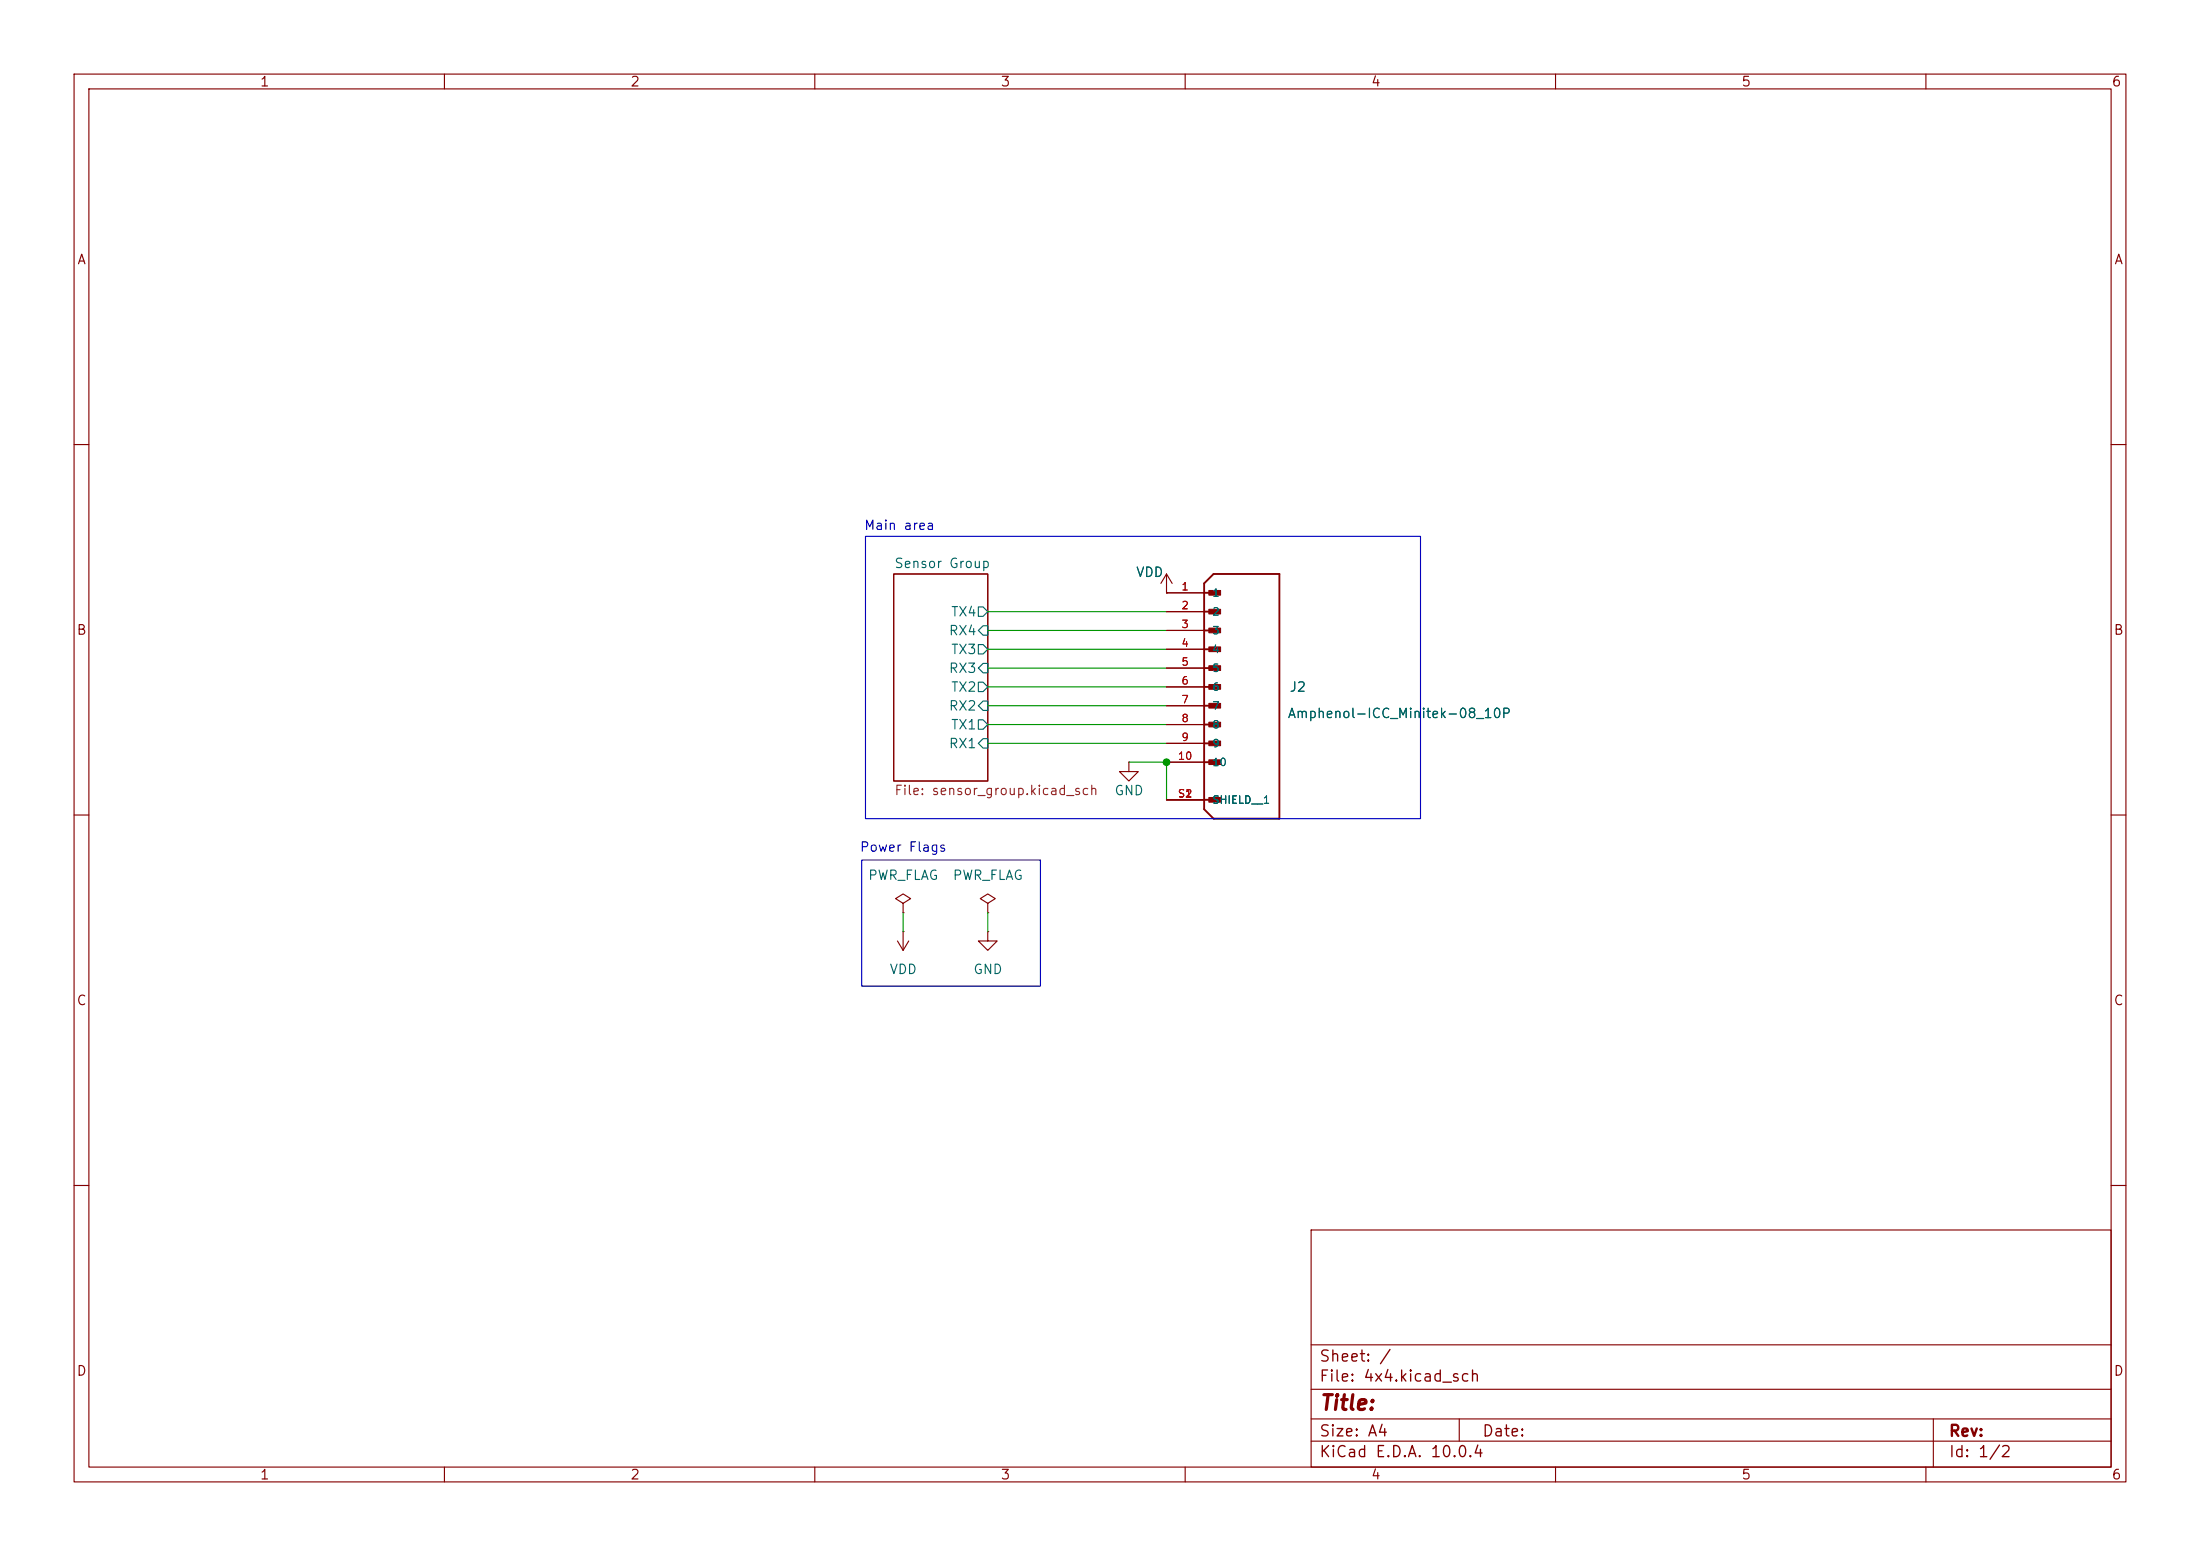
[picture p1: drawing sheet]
(kicad_sch (version 20260306) (generator "eeschema") (generator_version "10.0")

 (paper "A4")

 (lib_symbols
  (symbol "XELA-Robotics:Amphenol-ICC_Minitek-08_10P" (pin_names (offset 1.016)) (exclude_from_sim no) (in_bom yes) (on_board yes) (in_pos_files yes) (duplicate_pin_numbers_are_jumpers no)
   (property "Reference" "J" (at 0 16.51 0) (do_not_autoplace no) (show_name no) (effects (font (size 1.27 1.27)) (justify left bottom)))
   (property "Value" "Amphenol-ICC_Minitek-08_10P" (at 0 -20.32 0) (do_not_autoplace no) (show_name no) (effects (font (size 1.27 1.27)) (justify left bottom)))
   (property "Footprint" "Amphenol-ICC_Minitek-08_10P" (at 0 0 0) (do_not_autoplace no) (show_name no) (hide yes) (effects (font (size 1.27 1.27)) (justify bottom)))
   (property "Datasheet" "" (at 0 0 0) (do_not_autoplace no) (show_name no) (hide yes) (effects (font (size 1.27 1.27))))
   (property "Description" "" (at 0 0 0) (do_not_autoplace no) (show_name no) (hide yes) (effects (font (size 1.27 1.27))))
   (property "PARTREV" "B" (at 0 0 0) (do_not_autoplace no) (show_name no) (hide yes) (effects (font (size 1.27 1.27)) (justify bottom)))
   (property "MANUFACTURER" "Amphenol" (at 0 0 0) (do_not_autoplace no) (show_name no) (hide yes) (effects (font (size 1.27 1.27)) (justify bottom)))
   (property "SNAPEDA_PN" "10144041-10011LF" (at 0 0 0) (do_not_autoplace no) (show_name no) (hide yes) (effects (font (size 1.27 1.27)) (justify bottom)))
   (property "MAXIMUM_PACKAGE_HEIGHT" "1.75 mm" (at 0 0 0) (do_not_autoplace no) (show_name no) (hide yes) (effects (font (size 1.27 1.27)) (justify bottom)))
   (property "STANDARD" "Manufacturer Recommendations" (at 0 0 0) (do_not_autoplace no) (show_name no) (hide yes) (effects (font (size 1.27 1.27)) (justify bottom)))
   (symbol "Amphenol-ICC_Minitek-08_10P_0_0"
    (polyline (pts (xy 0 13.97) (xy 0 -16.51)) (stroke (width 0.254) (type default)) (fill (type none)))
    (polyline (pts (xy 0 13.97) (xy 1.27 15.24)) (stroke (width 0.254) (type default)) (fill (type none)))
    (polyline (pts (xy 0 12.7) (xy 1.905 12.7)) (stroke (width 0.254) (type default)) (fill (type none)))
    (polyline (pts (xy 0 10.16) (xy 1.905 10.16)) (stroke (width 0.254) (type default)) (fill (type none)))
    (polyline (pts (xy 0 7.62) (xy 1.905 7.62)) (stroke (width 0.254) (type default)) (fill (type none)))
    (polyline (pts (xy 0 5.08) (xy 1.905 5.08)) (stroke (width 0.254) (type default)) (fill (type none)))
    (polyline (pts (xy 0 2.54) (xy 1.905 2.54)) (stroke (width 0.254) (type default)) (fill (type none)))
    (polyline (pts (xy 0 0) (xy 1.905 0)) (stroke (width 0.254) (type default)) (fill (type none)))
    (polyline (pts (xy 0 -2.54) (xy 1.905 -2.54)) (stroke (width 0.254) (type default)) (fill (type none)))
    (polyline (pts (xy 0 -5.08) (xy 1.905 -5.08)) (stroke (width 0.254) (type default)) (fill (type none)))
    (polyline (pts (xy 0 -7.62) (xy 1.905 -7.62)) (stroke (width 0.254) (type default)) (fill (type none)))
    (polyline (pts (xy 0 -10.16) (xy 1.905 -10.16)) (stroke (width 0.254) (type default)) (fill (type none)))
    (polyline (pts (xy 0 -15.24) (xy 1.905 -15.24)) (stroke (width 0.254) (type default)) (fill (type none)))
    (polyline (pts (xy 0 -16.51) (xy 1.27 -17.78)) (stroke (width 0.254) (type default)) (fill (type none)))
    (rectangle (start 0.635 12.3825) (end 2.2225 13.0175) (stroke (width 0.1) (type default)) (fill (type outline)))
    (rectangle (start 0.635 9.8425) (end 2.2225 10.4775) (stroke (width 0.1) (type default)) (fill (type outline)))
    (rectangle (start 0.635 7.3025) (end 2.2225 7.9375) (stroke (width 0.1) (type default)) (fill (type outline)))
    (rectangle (start 0.635 4.7625) (end 2.2225 5.3975) (stroke (width 0.1) (type default)) (fill (type outline)))
    (rectangle (start 0.635 2.2225) (end 2.2225 2.8575) (stroke (width 0.1) (type default)) (fill (type outline)))
    (rectangle (start 0.635 -0.3175) (end 2.2225 0.3175) (stroke (width 0.1) (type default)) (fill (type outline)))
    (rectangle (start 0.635 -2.8575) (end 2.2225 -2.2225) (stroke (width 0.1) (type default)) (fill (type outline)))
    (rectangle (start 0.635 -5.3975) (end 2.2225 -4.7625) (stroke (width 0.1) (type default)) (fill (type outline)))
    (rectangle (start 0.635 -7.9375) (end 2.2225 -7.3025) (stroke (width 0.1) (type default)) (fill (type outline)))
    (rectangle (start 0.635 -10.4775) (end 2.2225 -9.8425) (stroke (width 0.1) (type default)) (fill (type outline)))
    (rectangle (start 0.635 -15.5575) (end 2.2225 -14.9225) (stroke (width 0.1) (type default)) (fill (type outline)))
    (polyline (pts (xy 1.27 -17.78) (xy 10.16 -17.78)) (stroke (width 0.254) (type default)) (fill (type none)))
    (polyline (pts (xy 10.16 15.24) (xy 1.27 15.24)) (stroke (width 0.254) (type default)) (fill (type none)))
    (polyline (pts (xy 10.16 -17.78) (xy 10.16 15.24)) (stroke (width 0.254) (type default)) (fill (type none)))
    (pin passive line (at -5.08 12.7 0) (length 5.08) (name "1" (effects (font (size 1.016 1.016)))) (number "1" (effects (font (size 1.016 1.016)))))
    (pin passive line (at -5.08 10.16 0) (length 5.08) (name "2" (effects (font (size 1.016 1.016)))) (number "2" (effects (font (size 1.016 1.016)))))
    (pin passive line (at -5.08 7.62 0) (length 5.08) (name "3" (effects (font (size 1.016 1.016)))) (number "3" (effects (font (size 1.016 1.016)))))
    (pin passive line (at -5.08 5.08 0) (length 5.08) (name "4" (effects (font (size 1.016 1.016)))) (number "4" (effects (font (size 1.016 1.016)))))
    (pin passive line (at -5.08 2.54 0) (length 5.08) (name "5" (effects (font (size 1.016 1.016)))) (number "5" (effects (font (size 1.016 1.016)))))
    (pin passive line (at -5.08 0 0) (length 5.08) (name "6" (effects (font (size 1.016 1.016)))) (number "6" (effects (font (size 1.016 1.016)))))
    (pin passive line (at -5.08 -2.54 0) (length 5.08) (name "7" (effects (font (size 1.016 1.016)))) (number "7" (effects (font (size 1.016 1.016)))))
    (pin passive line (at -5.08 -5.08 0) (length 5.08) (name "8" (effects (font (size 1.016 1.016)))) (number "8" (effects (font (size 1.016 1.016)))))
    (pin passive line (at -5.08 -7.62 0) (length 5.08) (name "9" (effects (font (size 1.016 1.016)))) (number "9" (effects (font (size 1.016 1.016)))))
    (pin passive line (at -5.08 -10.16 0) (length 5.08) (name "10" (effects (font (size 1.016 1.016)))) (number "10" (effects (font (size 1.016 1.016)))))
    (pin passive line (at -5.08 -15.24 0) (length 5.08) (name "SHIELD" (effects (font (size 1.016 1.016)))) (number "S1" (effects (font (size 1.016 1.016)))))
    (pin passive line (at -5.08 -15.24 0) (length 5.08) (name "SHIELD__1" (effects (font (size 1.016 1.016)))) (number "S2" (effects (font (size 1.016 1.016))))))
   (embedded_fonts no))
  (symbol "power:GND" (power) (pin_numbers hide) (pin_names (offset 0) hide) (exclude_from_sim no) (in_bom yes) (on_board yes) (in_pos_files yes) (duplicate_pin_numbers_are_jumpers no)
   (property "Reference" "#PWR" (at 0 -6.35 0) (do_not_autoplace no) (show_name no) (hide yes) (effects (font (size 1.27 1.27))))
   (property "Value" "GND" (at 0 -3.81 0) (do_not_autoplace no) (show_name no) (effects (font (size 1.27 1.27))))
   (property "Footprint" "" (at 0 0 0) (do_not_autoplace no) (show_name no) (hide yes) (effects (font (size 1.27 1.27))))
   (property "Datasheet" "" (at 0 0 0) (do_not_autoplace no) (show_name no) (hide yes) (effects (font (size 1.27 1.27))))
   (property "Description" "Power symbol creates a global label with name \"GND\" , ground" (at 0 0 0) (do_not_autoplace no) (show_name no) (hide yes) (effects (font (size 1.27 1.27))))
   (symbol "GND_0_1"
    (polyline (pts (xy 0 0) (xy 0 -1.27) (xy 1.27 -1.27) (xy 0 -2.54) (xy -1.27 -1.27) (xy 0 -1.27)) (stroke (width 0) (type default)) (fill (type none))))
   (symbol "GND_1_1"
    (pin power_in line (at 0 0 270) (length 0) (name "" (effects (font (size 1.27 1.27)))) (number "1" (effects (font (size 1.27 1.27))))))
   (embedded_fonts no))
  (symbol "power:PWR_FLAG" (power) (pin_numbers hide) (pin_names (offset 0) hide) (exclude_from_sim no) (in_bom yes) (on_board yes) (in_pos_files yes) (duplicate_pin_numbers_are_jumpers no)
   (property "Reference" "#FLG" (at 0 1.905 0) (do_not_autoplace no) (show_name no) (hide yes) (effects (font (size 1.27 1.27))))
   (property "Value" "PWR_FLAG" (at 0 3.81 0) (do_not_autoplace no) (show_name no) (effects (font (size 1.27 1.27))))
   (property "Footprint" "" (at 0 0 0) (do_not_autoplace no) (show_name no) (hide yes) (effects (font (size 1.27 1.27))))
   (property "Datasheet" "" (at 0 0 0) (do_not_autoplace no) (show_name no) (hide yes) (effects (font (size 1.27 1.27))))
   (property "Description" "Special symbol for telling ERC where power comes from" (at 0 0 0) (do_not_autoplace no) (show_name no) (hide yes) (effects (font (size 1.27 1.27))))
   (symbol "PWR_FLAG_0_0"
    (pin power_out line (at 0 0 90) (length 0) (name "" (effects (font (size 1.27 1.27)))) (number "1" (effects (font (size 1.27 1.27))))))
   (symbol "PWR_FLAG_0_1"
    (polyline (pts (xy 0 0) (xy 0 1.27) (xy -1.016 1.905) (xy 0 2.54) (xy 1.016 1.905) (xy 0 1.27)) (stroke (width 0) (type default)) (fill (type none))))
   (embedded_fonts no))
  (symbol "power:VDD" (power) (pin_numbers hide) (pin_names (offset 0) hide) (exclude_from_sim no) (in_bom yes) (on_board yes) (in_pos_files yes) (duplicate_pin_numbers_are_jumpers no)
   (property "Reference" "#PWR" (at 0 -3.81 0) (do_not_autoplace no) (show_name no) (hide yes) (effects (font (size 1.27 1.27))))
   (property "Value" "VDD" (at 0 3.556 0) (do_not_autoplace no) (show_name no) (effects (font (size 1.27 1.27))))
   (property "Footprint" "" (at 0 0 0) (do_not_autoplace no) (show_name no) (hide yes) (effects (font (size 1.27 1.27))))
   (property "Datasheet" "" (at 0 0 0) (do_not_autoplace no) (show_name no) (hide yes) (effects (font (size 1.27 1.27))))
   (property "Description" "Power symbol creates a global label with name \"VDD\"" (at 0 0 0) (do_not_autoplace no) (show_name no) (hide yes) (effects (font (size 1.27 1.27))))
   (symbol "VDD_0_1"
    (polyline (pts (xy -0.762 1.27) (xy 0 2.54)) (stroke (width 0) (type default)) (fill (type none)))
    (polyline (pts (xy 0 2.54) (xy 0.762 1.27)) (stroke (width 0) (type default)) (fill (type none)))
    (polyline (pts (xy 0 0) (xy 0 2.54)) (stroke (width 0) (type default)) (fill (type none))))
   (symbol "VDD_1_1"
    (pin power_in line (at 0 0 90) (length 0) (name "" (effects (font (size 1.27 1.27)))) (number "1" (effects (font (size 1.27 1.27))))))
   (embedded_fonts no)))

 (junction (at 157.48 102.87) (diameter 0) (color 0 0 0 0))

 (wire (pts (xy 157.48 102.87) (xy 157.48 107.95)) (stroke (width 0) (type default)))
 (wire (pts (xy 133.35 82.55) (xy 157.48 82.55)) (stroke (width 0) (type default)))
 (wire (pts (xy 121.92 123.19) (xy 121.92 125.73)) (stroke (width 0) (type default)))
 (wire (pts (xy 133.35 100.33) (xy 157.48 100.33)) (stroke (width 0) (type default)))
 (wire (pts (xy 133.35 87.63) (xy 157.48 87.63)) (stroke (width 0) (type default)))
 (wire (pts (xy 133.35 97.79) (xy 157.48 97.79)) (stroke (width 0) (type default)))
 (wire (pts (xy 133.35 85.09) (xy 157.48 85.09)) (stroke (width 0) (type default)))
 (wire (pts (xy 133.35 90.17) (xy 157.48 90.17)) (stroke (width 0) (type default)))
 (wire (pts (xy 152.4 102.87) (xy 157.48 102.87)) (stroke (width 0) (type default)))
 (wire (pts (xy 133.35 92.71) (xy 157.48 92.71)) (stroke (width 0) (type default)))
 (wire (pts (xy 133.35 123.19) (xy 133.35 125.73)) (stroke (width 0) (type default)))
 (wire (pts (xy 133.35 95.25) (xy 157.48 95.25)) (stroke (width 0) (type default)))

 (rectangle (start 116.332 116.078) (end 140.462 133.096) (stroke (width 0) (type default)) (fill (type none)))
 (rectangle (start 116.84 72.39) (end 191.77 110.49) (stroke (width 0) (type default)) (fill (type none)))
 (text "Main area" (exclude_from_sim no) (at 121.412 71.12 0) (effects (font (size 1.27 1.27))))
 (text "Power Flags" (exclude_from_sim no) (at 121.92 114.554 0) (effects (font (size 1.27 1.27))))

 (symbol (lib_id "power:VDD") (at 157.48 80.01 0) (unit 1) (body_style 1) (exclude_from_sim no) (in_bom yes) (on_board yes) (in_pos_files yes) (dnp no)
  (property "Reference" "#PWR051" (at 157.48 83.82 0) (do_not_autoplace no) (show_name no) (hide yes) (effects (font (size 1.27 1.27))))
  (property "Value" "VDD" (at 155.194 77.216 0) (do_not_autoplace no) (show_name no) (effects (font (size 1.27 1.27))))
  (property "Footprint" "" (at 157.48 80.01 0) (do_not_autoplace no) (show_name no) (hide yes) (effects (font (size 1.27 1.27))))
  (property "Datasheet" "" (at 157.48 80.01 0) (do_not_autoplace no) (show_name no) (hide yes) (effects (font (size 1.27 1.27))))
  (property "Description" "Power symbol creates a global label with name \"VDD\"" (at 157.48 80.01 0) (do_not_autoplace no) (show_name no) (hide yes) (effects (font (size 1.27 1.27)))) (pin "1"))

 (symbol (lib_id "power:PWR_FLAG") (at 121.92 123.19 0) (unit 1) (body_style 1) (exclude_from_sim no) (in_bom yes) (on_board yes) (in_pos_files yes) (dnp no) (fields_autoplaced)
  (property "Reference" "#FLG01" (at 121.92 121.285 0) (do_not_autoplace no) (show_name no) (hide yes) (effects (font (size 1.27 1.27))))
  (property "Value" "PWR_FLAG" (at 121.92 118.11 0) (do_not_autoplace no) (show_name no) (effects (font (size 1.27 1.27))))
  (property "Footprint" "" (at 121.92 123.19 0) (do_not_autoplace no) (show_name no) (hide yes) (effects (font (size 1.27 1.27))))
  (property "Datasheet" "" (at 121.92 123.19 0) (do_not_autoplace no) (show_name no) (hide yes) (effects (font (size 1.27 1.27))))
  (property "Description" "Special symbol for telling ERC where power comes from" (at 121.92 123.19 0) (do_not_autoplace no) (show_name no) (hide yes) (effects (font (size 1.27 1.27)))) (pin "1"))

 (symbol (lib_id "power:PWR_FLAG") (at 133.35 123.19 0) (unit 1) (body_style 1) (exclude_from_sim no) (in_bom yes) (on_board yes) (in_pos_files yes) (dnp no) (fields_autoplaced)
  (property "Reference" "#FLG02" (at 133.35 121.285 0) (do_not_autoplace no) (show_name no) (hide yes) (effects (font (size 1.27 1.27))))
  (property "Value" "PWR_FLAG" (at 133.35 118.11 0) (do_not_autoplace no) (show_name no) (effects (font (size 1.27 1.27))))
  (property "Footprint" "" (at 133.35 123.19 0) (do_not_autoplace no) (show_name no) (hide yes) (effects (font (size 1.27 1.27))))
  (property "Datasheet" "" (at 133.35 123.19 0) (do_not_autoplace no) (show_name no) (hide yes) (effects (font (size 1.27 1.27))))
  (property "Description" "Special symbol for telling ERC where power comes from" (at 133.35 123.19 0) (do_not_autoplace no) (show_name no) (hide yes) (effects (font (size 1.27 1.27)))) (pin "1"))

 (symbol (lib_id "XELA-Robotics:Amphenol-ICC_Minitek-08_10P") (at 162.56 92.71 0) (unit 1) (body_style 1) (exclude_from_sim no) (in_bom yes) (on_board yes) (in_pos_files yes) (dnp no)
  (property "Reference" "J2" (at 173.99 92.7099 0) (do_not_autoplace no) (show_name no) (effects (font (size 1.27 1.27)) (justify left)))
  (property "Value" "Amphenol-ICC_Minitek-08_10P" (at 173.736 96.266 0) (do_not_autoplace no) (show_name no) (effects (font (size 1.27 1.27)) (justify left)))
  (property "Footprint" "XELA-Robotics:Amphenol-ICC_Minitek-08_10P" (at 162.56 92.71 0) (do_not_autoplace no) (show_name no) (hide yes) (effects (font (size 1.27 1.27)) (justify bottom)))
  (property "Datasheet" "" (at 162.56 92.71 0) (do_not_autoplace no) (show_name no) (hide yes) (effects (font (size 1.27 1.27))))
  (property "Description" "" (at 162.56 92.71 0) (do_not_autoplace no) (show_name no) (hide yes) (effects (font (size 1.27 1.27))))
  (property "PARTREV" "B" (at 162.56 92.71 0) (do_not_autoplace no) (show_name no) (hide yes) (effects (font (size 1.27 1.27)) (justify bottom)))
  (property "MANUFACTURER" "Amphenol" (at 162.56 92.71 0) (do_not_autoplace no) (show_name no) (hide yes) (effects (font (size 1.27 1.27)) (justify bottom)))
  (property "SNAPEDA_PN" "10144041-10011LF" (at 162.56 92.71 0) (do_not_autoplace no) (show_name no) (hide yes) (effects (font (size 1.27 1.27)) (justify bottom)))
  (property "MAXIMUM_PACKAGE_HEIGHT" "1.75 mm" (at 162.56 92.71 0) (do_not_autoplace no) (show_name no) (hide yes) (effects (font (size 1.27 1.27)) (justify bottom)))
  (property "STANDARD" "Manufacturer Recommendations" (at 162.56 92.71 0) (do_not_autoplace no) (show_name no) (hide yes) (effects (font (size 1.27 1.27)) (justify bottom))) (pin "S2") (pin "8") (pin "6") (pin "5") (pin "4") (pin "3") (pin "2") (pin "1") (pin "7") (pin "S1") (pin "10") (pin "9"))

 (symbol (lib_id "power:VDD") (at 121.92 125.73 180) (unit 1) (body_style 1) (exclude_from_sim no) (in_bom yes) (on_board yes) (in_pos_files yes) (dnp no) (fields_autoplaced)
  (property "Reference" "#PWR014" (at 121.92 121.92 0) (do_not_autoplace no) (show_name no) (hide yes) (effects (font (size 1.27 1.27))))
  (property "Value" "VDD" (at 121.92 130.81 0) (do_not_autoplace no) (show_name no) (effects (font (size 1.27 1.27))))
  (property "Footprint" "" (at 121.92 125.73 0) (do_not_autoplace no) (show_name no) (hide yes) (effects (font (size 1.27 1.27))))
  (property "Datasheet" "" (at 121.92 125.73 0) (do_not_autoplace no) (show_name no) (hide yes) (effects (font (size 1.27 1.27))))
  (property "Description" "Power symbol creates a global label with name \"VDD\"" (at 121.92 125.73 0) (do_not_autoplace no) (show_name no) (hide yes) (effects (font (size 1.27 1.27)))) (pin "1"))

 (symbol (lib_id "power:GND") (at 133.35 125.73 0) (unit 1) (body_style 1) (exclude_from_sim no) (in_bom yes) (on_board yes) (in_pos_files yes) (dnp no) (fields_autoplaced)
  (property "Reference" "#PWR052" (at 133.35 132.08 0) (do_not_autoplace no) (show_name no) (hide yes) (effects (font (size 1.27 1.27))))
  (property "Value" "GND" (at 133.35 130.81 0) (do_not_autoplace no) (show_name no) (effects (font (size 1.27 1.27))))
  (property "Footprint" "" (at 133.35 125.73 0) (do_not_autoplace no) (show_name no) (hide yes) (effects (font (size 1.27 1.27))))
  (property "Datasheet" "" (at 133.35 125.73 0) (do_not_autoplace no) (show_name no) (hide yes) (effects (font (size 1.27 1.27))))
  (property "Description" "Power symbol creates a global label with name \"GND\" , ground" (at 133.35 125.73 0) (do_not_autoplace no) (show_name no) (hide yes) (effects (font (size 1.27 1.27)))) (pin "1"))

 (symbol (lib_id "power:GND") (at 152.4 102.87 0) (unit 1) (body_style 1) (exclude_from_sim no) (in_bom yes) (on_board yes) (in_pos_files yes) (dnp no)
  (property "Reference" "#PWR013" (at 152.4 109.22 0) (do_not_autoplace no) (show_name no) (hide yes) (effects (font (size 1.27 1.27))))
  (property "Value" "GND" (at 152.4 106.68 0) (do_not_autoplace no) (show_name no) (effects (font (size 1.27 1.27))))
  (property "Footprint" "" (at 152.4 102.87 0) (do_not_autoplace no) (show_name no) (hide yes) (effects (font (size 1.27 1.27))))
  (property "Datasheet" "" (at 152.4 102.87 0) (do_not_autoplace no) (show_name no) (hide yes) (effects (font (size 1.27 1.27))))
  (property "Description" "Power symbol creates a global label with name \"GND\" , ground" (at 152.4 102.87 0) (do_not_autoplace no) (show_name no) (hide yes) (effects (font (size 1.27 1.27)))) (pin "1"))

 (sheet (at 120.65 77.47) (size 12.7 27.94) (exclude_from_sim no) (in_bom yes) (on_board yes) (dnp no) (stroke (width 0.1524) (type solid)) (fill (color 0 0 0 0))
  (property "Sheetname" "Sensor Group" (at 120.65 76.7584 0) (do_not_autoplace no) (show_name no) (effects (font (size 1.27 1.27)) (justify left bottom)))
  (property "Sheetfile" "sensor_group.kicad_sch" (at 120.65 105.918 0) (do_not_autoplace no) (show_name no) (effects (font (size 1.27 1.27)) (justify left top))) (pin "RX1" input (at 133.35 100.33 0) (effects (font (size 1.27 1.27)) (justify right))) (pin "RX2" input (at 133.35 95.25 0) (effects (font (size 1.27 1.27)) (justify right))) (pin "TX2" output (at 133.35 92.71 0) (effects (font (size 1.27 1.27)) (justify right))) (pin "TX4" output (at 133.35 82.55 0) (effects (font (size 1.27 1.27)) (justify right))) (pin "RX4" input (at 133.35 85.09 0) (effects (font (size 1.27 1.27)) (justify right))) (pin "RX3" input (at 133.35 90.17 0) (effects (font (size 1.27 1.27)) (justify right))) (pin "TX3" output (at 133.35 87.63 0) (effects (font (size 1.27 1.27)) (justify right))) (pin "TX1" output (at 133.35 97.79 0) (effects (font (size 1.27 1.27)) (justify right))))

 (sheet_instances (path "" (page "1")))
 (embedded_fonts no))
